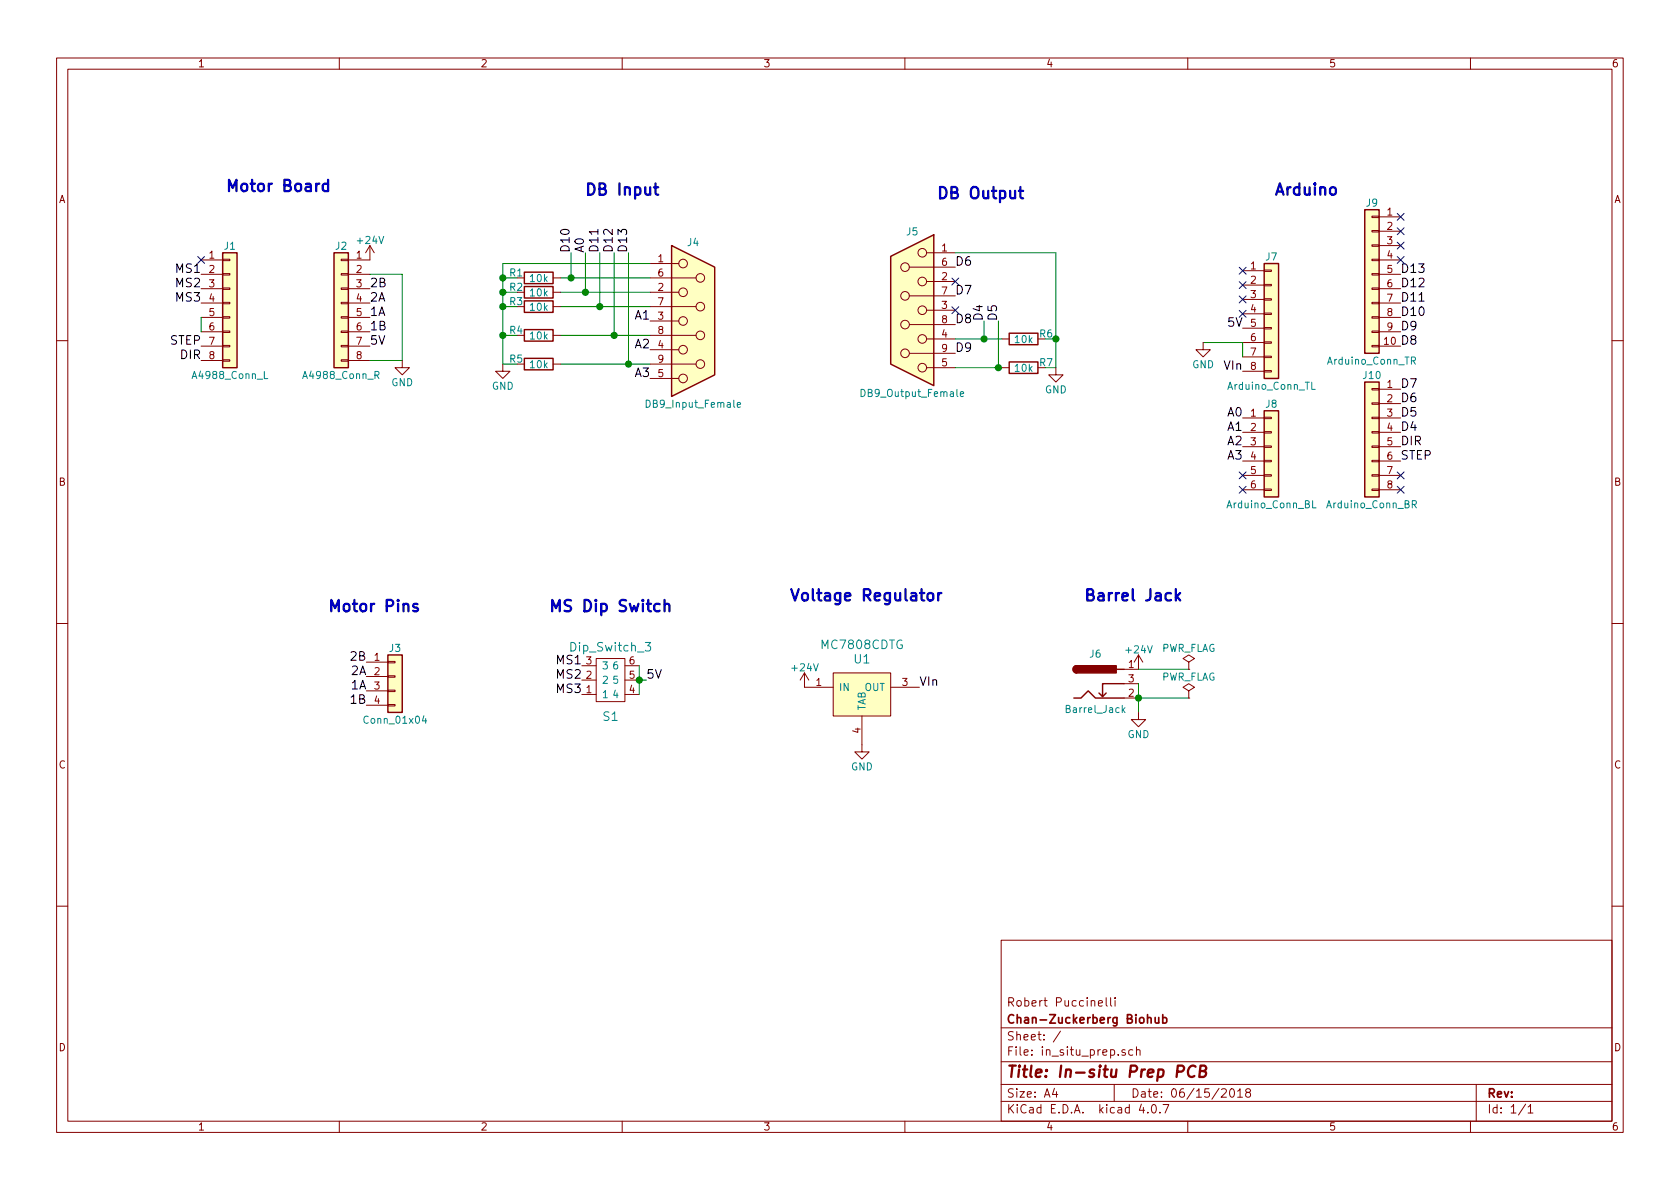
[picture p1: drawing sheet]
EESchema Schematic File Version 2
LIBS:power
LIBS:device
LIBS:transistors
LIBS:conn
LIBS:linear
LIBS:regul
LIBS:74xx
LIBS:cmos4000
LIBS:adc-dac
LIBS:memory
LIBS:xilinx
LIBS:microcontrollers
LIBS:dsp
LIBS:microchip
LIBS:analog_switches
LIBS:motorola
LIBS:texas
LIBS:intel
LIBS:audio
LIBS:interface
LIBS:digital-audio
LIBS:philips
LIBS:display
LIBS:cypress
LIBS:siliconi
LIBS:opto
LIBS:atmel
LIBS:contrib
LIBS:valves
LIBS:dk_Addressable-Specialty
LIBS:dk_Alarms-Buzzers-and-Sirens
LIBS:dk_Automotive-Relays
LIBS:dk_Balun
LIBS:dk_Barrel-Audio-Connectors
LIBS:dk_Battery-Holders-Clips-Contacts
LIBS:dk_Clock-Timing-Clock-Generators-PLLs-Frequency-Synthesizers
LIBS:dk_Clock-Timing-Programmable-Timers-and-Oscillators
LIBS:dk_Clock-Timing-Real-Time-Clocks
LIBS:dk_Coaxial-Connectors-RF
LIBS:dk_Current-Transducers
LIBS:dk_D-Sub-Connectors
LIBS:dk_Data-Acquisition-ADCs-DACs-Special-Purpose
LIBS:dk_Data-Acquisition-Analog-to-Digital-Converters-ADC
LIBS:dk_Data-Acquisition-Digital-Potentiometers
LIBS:dk_Data-Acquisition-Digital-to-Analog-Converters-DAC
LIBS:dk_Data-Acquisition-Touch-Screen-Controllers
LIBS:dk_DC-DC-Converters
LIBS:dk_Digital-Isolators
LIBS:dk_Diodes-Bridge-Rectifiers
LIBS:dk_Diodes-Rectifiers-Arrays
LIBS:dk_Diodes-Rectifiers-Single
LIBS:dk_Diodes-Zener-Single
LIBS:dk_Display-Modules-LED-Character-and-Numeric
LIBS:dk_Embedded-Microcontrollers
LIBS:dk_Encoders
LIBS:dk_Evaluation-Boards-Sensors
LIBS:dk_Ferrite-Beads-and-Chips
LIBS:dk_Fixed-Inductors
LIBS:dk_Fuses
LIBS:dk_Gas-Sensors
LIBS:dk_Humidity-Moisture-Sensors
LIBS:dk_Image-Sensors-Camera
LIBS:dk_Infrared-UV-Visible-Emitters
LIBS:dk_Inrush-Current-Limiters-ICL
LIBS:dk_Interface-Analog-Switches-Multiplexers-Demultiplexers
LIBS:dk_Interface-Analog-Switches-Special-Purpose
LIBS:dk_Interface-Controllers
LIBS:dk_Interface-Drivers-Receivers-Transceivers
LIBS:dk_Interface-I-O-Expanders
LIBS:dk_Interface-Modules
LIBS:dk_Interface-Sensor-and-Detector-Interfaces
LIBS:dk_Interface-Sensor-Capacitive-Touch
LIBS:dk_Interface-Specialized
LIBS:dk_LED-Indication-Discrete
LIBS:dk_LEDs-Circuit-Board-Indicators-Arrays-Light-Bars-Bar-Graphs
LIBS:dk_Linear-Amplifiers-Audio
LIBS:dk_Linear-Amplifiers-Instrumentation-OP-Amps-Buffer-Amps
LIBS:dk_Linear-Comparators
LIBS:dk_Logic-Buffers-Drivers-Receivers-Transceivers
LIBS:dk_Logic-Flip-Flops
LIBS:dk_Logic-Gates-and-Inverters
LIBS:dk_Logic-Multivibrators
LIBS:dk_Logic-Shift-Registers
LIBS:dk_Logic-Signal-Switches-Multiplexers-Decoders
LIBS:dk_Logic-Translators-Level-Shifters
LIBS:dk_Magnetic-Sensors-Compass-Magnetic-Field-Modules
LIBS:dk_Magnetic-Sensors-Linear-Compass-ICs
LIBS:dk_Magnetic-Sensors-Switches-Solid-State
LIBS:dk_Memory-Connectors-PC-Card-Sockets
LIBS:dk_Memory
LIBS:dk_Microphones
LIBS:dk_Modular-Connectors-Jacks-With-Magnetics
LIBS:dk_Modular-Connectors-Jacks
LIBS:dk_Motion-Sensors-Accelerometers
LIBS:dk_Motion-Sensors-IMUs-Inertial-Measurement-Units
LIBS:dk_Motion-Sensors-Tilt-Switches
LIBS:dk_Navigation-Switches-Joystick
LIBS:dk_Optical-Sensors-Ambient-Light-IR-UV-Sensors
LIBS:dk_Optical-Sensors-Photo-Detectors-Remote-Receiver
LIBS:dk_Optical-Sensors-Photodiodes
LIBS:dk_Optical-Sensors-Phototransistors
LIBS:dk_Optical-Sensors-Reflective-Analog-Output
LIBS:dk_Optoisolators-Logic-Output
LIBS:dk_Optoisolators-Transistor-Photovoltaic-Output
LIBS:dk_Optoisolators-Triac-SCR-Output
LIBS:dk_Oscillators
LIBS:dk_PMIC-AC-DC-Converters-Offline-Switchers
LIBS:dk_PMIC-Battery-Chargers
LIBS:dk_PMIC-Battery-Management
LIBS:dk_PMIC-Current-Regulation-Management
LIBS:dk_PMIC-Full-Half-Bridge-Drivers
LIBS:dk_PMIC-Gate-Drivers
LIBS:dk_PMIC-LED-Drivers
LIBS:dk_PMIC-Motor-Drivers-Controllers
LIBS:dk_PMIC-OR-Controllers-Ideal-Diodes
LIBS:dk_PMIC-Power-Distribution-Switches-Load-Drivers
LIBS:dk_PMIC-Power-Management-Specialized
LIBS:dk_PMIC-RMS-to-DC-Converters
LIBS:dk_PMIC-Supervisors
LIBS:dk_PMIC-Thermal-Management
LIBS:dk_PMIC-V-F-and-F-V-Converters
LIBS:dk_PMIC-Voltage-Reference
LIBS:dk_PMIC-Voltage-Regulators-DC-DC-Switching-Controllers
LIBS:dk_PMIC-Voltage-Regulators-DC-DC-Switching-Regulators
LIBS:dk_PMIC-Voltage-Regulators-Linear
LIBS:dk_PMIC-Voltage-Regulators-Special-Purpose
LIBS:dk_Power-Relays-Over-2-Amps
LIBS:dk_Pressure-Sensors-Transducers
LIBS:dk_Programmable-Oscillators
LIBS:dk_Pushbutton-Switches
LIBS:dk_Rectangular-Connectors-Headers-Male-Pins
LIBS:dk_Reed-Relays
LIBS:dk_Resistor-Networks-Arrays
LIBS:dk_RF-Amplifiers
LIBS:dk_RF-Antennas
LIBS:dk_RF-Demodulators
LIBS:dk_RF-Detectors
LIBS:dk_RF-Evaluation-and-Development-Kits-Boards
LIBS:dk_RF-Receivers
LIBS:dk_RF-Switches
LIBS:dk_RF-Transceiver-ICs
LIBS:dk_RF-Transceiver-Modules
LIBS:dk_RF-Transmitters
LIBS:dk_RFID-RF-Access-Monitoring-ICs
LIBS:dk_Rotary-Potentiometers-Rheostats
LIBS:dk_Sensors-Transducers_Accessories
LIBS:dk_Signal-Relays-Up-to-2-Amps
LIBS:dk_Slide-Switches
LIBS:dk_Solid-State-Relays
LIBS:dk_Specialized-ICs
LIBS:dk_Specialized-Sensors
LIBS:dk_Surge-Suppression-ICs
LIBS:dk_Tactile-Switches
LIBS:dk_Temperature-Sensors-Analog-and-Digital-Output
LIBS:dk_Thermal-Cutoffs-Thermal-Fuses
LIBS:dk_Thyristors-DIACs-SIDACs
LIBS:dk_Thyristors-SCRs
LIBS:dk_Thyristors-TRIACs
LIBS:dk_Toggle-Switches
LIBS:dk_Transistors-Bipolar-BJT-Arrays
LIBS:dk_Transistors-Bipolar-BJT-RF
LIBS:dk_Transistors-Bipolar-BJT-Single-Pre-Biased
LIBS:dk_Transistors-Bipolar-BJT-Single
LIBS:dk_Transistors-FETs-MOSFETs-Arrays
LIBS:dk_Transistors-FETs-MOSFETs-RF
LIBS:dk_Transistors-FETs-MOSFETs-Single
LIBS:dk_Transistors-JFETs
LIBS:dk_Trimmer-Potentiometers
LIBS:dk_TVS-Diodes
LIBS:dk_TVS-Mixed-Technology
LIBS:dk_USB-DVI-HDMI-Connectors
LIBS:custom-digikey-kicad-library
LIBS:in_situ_prep-cache
EELAYER 25 0
EELAYER END
$Descr A4 11693 8268
encoding utf-8
Sheet 1 1
Title "In-situ Prep PCB"
Date "06/15/2018"
Rev ""
Comp "Chan-Zuckerberg Biohub"
Comment1 "Robert Puccinelli"
Comment2 ""
Comment3 ""
Comment4 ""
$EndDescr
$Comp
L DB9_Female J4
U 1 1
P 4825 2225
F 0 "J4" H 4825 2775 50  0000 C CNN
F 1 "DB9_Input_Female" H 4825 1650 50  0000 C CNN
F 2 "" H 4825 2225 50  0001 C CNN
F 3 "" H 4825 2225 50  0001 C CNN
	1    4825 2225
	1    0    0    -1  
$EndComp
$Comp
L DB9_Female J5
U 1 1
P 6350 2150
F 0 "J5" H 6350 2700 50  0000 C CNN
F 1 "DB9_Output_Female" H 6350 1575 50  0000 C CNN
F 2 "" H 6350 2150 50  0001 C CNN
F 3 "" H 6350 2150 50  0001 C CNN
	1    6350 2150
	-1   0    0    -1  
$EndComp
Wire Wire Line
	3900 2025 4525 2025
Wire Wire Line
	3900 1925 4525 1925
Wire Wire Line
	3900 2125 4525 2125
Wire Wire Line
	3900 2325 4525 2325
Wire Wire Line
	3900 2525 4525 2525
$Comp
L R R1
U 1 1
P 3750 1925
F 0 "R1" V 3711 1768 50  0000 C CNN
F 1 "10k" V 3750 1925 50  0000 C CNN
F 2 "Resistors_SMD:R_0603" V 3680 1925 50  0001 C CNN
F 3 "" H 3750 1925 50  0001 C CNN
	1    3750 1925
	0    1    1    0   
$EndComp
$Comp
L R R2
U 1 1
P 3750 2025
F 0 "R2" V 3711 1868 50  0000 C CNN
F 1 "10k" V 3750 2025 50  0000 C CNN
F 2 "Resistors_SMD:R_0603" V 3680 2025 50  0001 C CNN
F 3 "" H 3750 2025 50  0001 C CNN
	1    3750 2025
	0    1    1    0   
$EndComp
$Comp
L R R3
U 1 1
P 3750 2125
F 0 "R3" V 3711 1968 50  0000 C CNN
F 1 "10k" V 3750 2125 50  0000 C CNN
F 2 "Resistors_SMD:R_0603" V 3680 2125 50  0001 C CNN
F 3 "" H 3750 2125 50  0001 C CNN
	1    3750 2125
	0    1    1    0   
$EndComp
$Comp
L R R4
U 1 1
P 3750 2325
F 0 "R4" V 3711 2168 50  0000 C CNN
F 1 "10k" V 3750 2325 50  0000 C CNN
F 2 "Resistors_SMD:R_0603" V 3680 2325 50  0001 C CNN
F 3 "" H 3750 2325 50  0001 C CNN
	1    3750 2325
	0    1    1    0   
$EndComp
$Comp
L R R5
U 1 1
P 3750 2525
F 0 "R5" V 3711 2368 50  0000 C CNN
F 1 "10k" V 3750 2525 50  0000 C CNN
F 2 "Resistors_SMD:R_0603" V 3680 2525 50  0001 C CNN
F 3 "" H 3750 2525 50  0001 C CNN
	1    3750 2525
	0    1    1    0   
$EndComp
Wire Wire Line
	3600 1925 3500 1925
Wire Wire Line
	3500 2025 3600 2025
Wire Wire Line
	3500 2125 3600 2125
Wire Wire Line
	3500 2325 3600 2325
Wire Wire Line
	3500 2525 3600 2525
Wire Wire Line
	3500 1825 3500 2525
Connection ~ 3500 2025
Connection ~ 3500 2125
Connection ~ 3500 2325
$Comp
L GND #PWR01
U 1 1
P 3500 2525
F 0 "#PWR01" H 3500 2275 50  0001 C CNN
F 1 "GND" H 3500 2375 50  0000 C CNN
F 2 "" H 3500 2525 50  0001 C CNN
F 3 "" H 3500 2525 50  0001 C CNN
	1    3500 2525
	1    0    0    -1  
$EndComp
Wire Wire Line
	3975 1925 3975 1750
Connection ~ 3975 1925
Wire Wire Line
	4075 2025 4075 1750
Connection ~ 4075 2025
Wire Wire Line
	4275 2325 4275 1750
Connection ~ 4275 2325
Wire Wire Line
	4375 2525 4375 1750
Connection ~ 4375 2525
Text Label 3975 1750 1    60   ~ 0
D10
Text Label 4075 1750 1    60   ~ 0
A0
Wire Wire Line
	4175 2125 4175 1750
Connection ~ 4175 2125
Text Label 4175 1750 1    60   ~ 0
D11
Text Label 4275 1750 1    60   ~ 0
D12
Text Label 4375 1750 1    60   ~ 0
D13
Wire Wire Line
	4525 1825 3500 1825
Connection ~ 3500 1925
Text Label 4525 2225 2    60   ~ 0
A1
Text Label 4525 2425 2    60   ~ 0
A2
Text Label 4525 2625 2    60   ~ 0
A3
NoConn ~ 6650 1950
NoConn ~ 6650 2150
Text Label 6650 1850 0    60   ~ 0
D6
Text Label 6650 2050 0    60   ~ 0
D7
Text Label 6650 2250 0    60   ~ 0
D8
Text Label 6650 2450 0    60   ~ 0
D9
Wire Wire Line
	6650 2550 6975 2550
Wire Wire Line
	6650 2350 6975 2350
Wire Wire Line
	6850 2350 6850 2225
Connection ~ 6850 2350
Wire Wire Line
	6950 2550 6950 2225
Connection ~ 6950 2550
$Comp
L R R7
U 1 1
P 7125 2550
F 0 "R7" V 7086 2393 50  0000 C CNN
F 1 "10k" V 7125 2550 50  0000 C CNN
F 2 "Resistors_SMD:R_0603" V 7055 2550 50  0001 C CNN
F 3 "" H 7125 2550 50  0001 C CNN
	1    7125 2550
	0    -1   1    0   
$EndComp
$Comp
L R R6
U 1 1
P 7125 2350
F 0 "R6" V 7086 2193 50  0000 C CNN
F 1 "10k" V 7125 2350 50  0000 C CNN
F 2 "Resistors_SMD:R_0603" V 7055 2350 50  0001 C CNN
F 3 "" H 7125 2350 50  0001 C CNN
	1    7125 2350
	0    -1   1    0   
$EndComp
Wire Wire Line
	7275 2350 7350 2350
Wire Wire Line
	7350 1750 7350 2550
Wire Wire Line
	7350 2550 7275 2550
$Comp
L GND #PWR02
U 1 1
P 7350 2550
F 0 "#PWR02" H 7350 2300 50  0001 C CNN
F 1 "GND" H 7350 2400 50  0000 C CNN
F 2 "" H 7350 2550 50  0001 C CNN
F 3 "" H 7350 2550 50  0001 C CNN
	1    7350 2550
	-1   0    0    -1  
$EndComp
Wire Wire Line
	7350 1750 6650 1750
Connection ~ 7350 2350
Text Label 6850 2225 1    60   ~ 0
D4
Text Label 6950 2225 1    60   ~ 0
D5
$Comp
L Conn_01x08 J1
U 1 1
P 1600 2100
F 0 "J1" H 1600 2500 50  0000 C CNN
F 1 "A4988_Conn_L" H 1600 1600 50  0000 C CNN
F 2 "Pin_Headers:Pin_Header_Straight_1x08_Pitch2.54mm" H 1600 2100 50  0001 C CNN
F 3 "" H 1600 2100 50  0001 C CNN
	1    1600 2100
	1    0    0    -1  
$EndComp
$Comp
L Conn_01x08 J2
U 1 1
P 2375 2100
F 0 "J2" H 2375 2500 50  0000 C CNN
F 1 "A4988_Conn_R" H 2375 1600 50  0000 C CNN
F 2 "Pin_Headers:Pin_Header_Straight_1x08_Pitch2.54mm" H 2375 2100 50  0001 C CNN
F 3 "" H 2375 2100 50  0001 C CNN
	1    2375 2100
	-1   0    0    -1  
$EndComp
Text Label 1400 1900 2    60   ~ 0
MS1
Text Label 1400 2000 2    60   ~ 0
MS2
Text Label 1400 2100 2    60   ~ 0
MS3
Wire Wire Line
	1400 2200 1400 2300
Text Label 1400 2400 2    60   ~ 0
STEP
Text Label 1400 2500 2    60   ~ 0
DIR
Text Label 2575 2000 0    60   ~ 0
2B
Text Label 2575 2100 0    60   ~ 0
2A
Text Label 2575 2200 0    60   ~ 0
1A
Text Label 2575 2300 0    60   ~ 0
1B
Text Label 2575 2400 0    60   ~ 0
5V
Wire Wire Line
	2575 1900 2800 1900
Wire Wire Line
	2800 1900 2800 2500
Wire Wire Line
	2800 2500 2575 2500
$Comp
L GND #PWR03
U 1 1
P 2800 2500
F 0 "#PWR03" H 2800 2250 50  0001 C CNN
F 1 "GND" H 2800 2350 50  0000 C CNN
F 2 "" H 2800 2500 50  0001 C CNN
F 3 "" H 2800 2500 50  0001 C CNN
	1    2800 2500
	1    0    0    -1  
$EndComp
$Comp
L Barrel_Jack J6
U 1 1
P 7625 4750
F 0 "J6" H 7625 4960 50  0000 C CNN
F 1 "Barrel_Jack" H 7625 4575 50  0000 C CNN
F 2 "" H 7675 4710 50  0001 C CNN
F 3 "" H 7675 4710 50  0001 C CNN
	1    7625 4750
	1    0    0    -1  
$EndComp
Wire Wire Line
	7925 4750 7925 4950
Connection ~ 7925 4850
$Comp
L GND #PWR04
U 1 1
P 7925 4950
F 0 "#PWR04" H 7925 4700 50  0001 C CNN
F 1 "GND" H 7925 4800 50  0000 C CNN
F 2 "" H 7925 4950 50  0001 C CNN
F 3 "" H 7925 4950 50  0001 C CNN
	1    7925 4950
	1    0    0    -1  
$EndComp
$Comp
L +24V #PWR05
U 1 1
P 7925 4650
F 0 "#PWR05" H 7925 4500 50  0001 C CNN
F 1 "+24V" H 7925 4790 50  0000 C CNN
F 2 "" H 7925 4650 50  0001 C CNN
F 3 "" H 7925 4650 50  0001 C CNN
	1    7925 4650
	1    0    0    -1  
$EndComp
Wire Wire Line
	7925 4850 8275 4850
$Comp
L PWR_FLAG #FLG06
U 1 1
P 8275 4850
F 0 "#FLG06" H 8275 4925 50  0001 C CNN
F 1 "PWR_FLAG" H 8275 5000 50  0000 C CNN
F 2 "" H 8275 4850 50  0001 C CNN
F 3 "" H 8275 4850 50  0001 C CNN
	1    8275 4850
	1    0    0    -1  
$EndComp
Wire Wire Line
	7925 4650 8275 4650
$Comp
L PWR_FLAG #FLG07
U 1 1
P 8275 4650
F 0 "#FLG07" H 8275 4725 50  0001 C CNN
F 1 "PWR_FLAG" H 8275 4800 50  0000 C CNN
F 2 "" H 8275 4650 50  0001 C CNN
F 3 "" H 8275 4650 50  0001 C CNN
	1    8275 4650
	1    0    0    -1  
$EndComp
$Comp
L Conn_01x08 J7
U 1 1
P 8850 2175
F 0 "J7" H 8850 2575 50  0000 C CNN
F 1 "Arduino_Conn_TL" H 8850 1675 50  0000 C CNN
F 2 "Pin_Headers:Pin_Header_Straight_1x08_Pitch2.54mm" H 8850 2175 50  0001 C CNN
F 3 "" H 8850 2175 50  0001 C CNN
	1    8850 2175
	1    0    0    -1  
$EndComp
NoConn ~ 8650 1875
NoConn ~ 8650 1975
NoConn ~ 8650 2075
NoConn ~ 8650 2175
Wire Wire Line
	8650 2475 8650 2375
Wire Wire Line
	8650 2375 8375 2375
$Comp
L GND #PWR08
U 1 1
P 8375 2375
F 0 "#PWR08" H 8375 2125 50  0001 C CNN
F 1 "GND" H 8375 2225 50  0000 C CNN
F 2 "" H 8375 2375 50  0001 C CNN
F 3 "" H 8375 2375 50  0001 C CNN
	1    8375 2375
	1    0    0    -1  
$EndComp
Text Label 8650 2575 2    60   ~ 0
VIn
$Comp
L Conn_01x06 J8
U 1 1
P 8850 3100
F 0 "J8" H 8850 3400 50  0000 C CNN
F 1 "Arduino_Conn_BL" H 8850 2700 50  0000 C CNN
F 2 "Pin_Headers:Pin_Header_Straight_1x06_Pitch2.54mm" H 8850 3100 50  0001 C CNN
F 3 "" H 8850 3100 50  0001 C CNN
	1    8850 3100
	1    0    0    -1  
$EndComp
Text Label 8650 2900 2    60   ~ 0
A0
Text Label 8650 3000 2    60   ~ 0
A1
Text Label 8650 3100 2    60   ~ 0
A2
Text Label 8650 3200 2    60   ~ 0
A3
NoConn ~ 8650 3300
NoConn ~ 8650 3400
$Comp
L Conn_01x08 J10
U 1 1
P 9550 3000
F 0 "J10" H 9550 3400 50  0000 C CNN
F 1 "Arduino_Conn_BR" H 9550 2500 50  0000 C CNN
F 2 "Pin_Headers:Pin_Header_Straight_1x08_Pitch2.54mm" H 9550 3000 50  0001 C CNN
F 3 "" H 9550 3000 50  0001 C CNN
	1    9550 3000
	-1   0    0    -1  
$EndComp
NoConn ~ 9750 3400
NoConn ~ 9750 3300
Text Label 9750 3000 0    60   ~ 0
D4
Text Label 9750 2900 0    60   ~ 0
D5
Text Label 9750 2800 0    60   ~ 0
D6
Text Label 9750 2700 0    60   ~ 0
D7
$Comp
L Conn_01x10 J9
U 1 1
P 9550 1900
F 0 "J9" H 9550 2400 50  0000 C CNN
F 1 "Arduino_Conn_TR" H 9550 1300 50  0000 C CNN
F 2 "Pin_Headers:Pin_Header_Straight_1x10_Pitch2.54mm" H 9550 1900 50  0001 C CNN
F 3 "" H 9550 1900 50  0001 C CNN
	1    9550 1900
	-1   0    0    -1  
$EndComp
Text Label 9750 2400 0    60   ~ 0
D8
Text Label 9750 2300 0    60   ~ 0
D9
Text Label 9750 2200 0    60   ~ 0
D10
Text Label 9750 2100 0    60   ~ 0
D11
Text Label 9750 2000 0    60   ~ 0
D12
Text Label 9750 1900 0    60   ~ 0
D13
NoConn ~ 9750 1800
NoConn ~ 9750 1700
NoConn ~ 9750 1600
NoConn ~ 9750 1500
$Comp
L MC7805BDTRKG U1
U 1 1
P 6000 4775
F 0 "U1" H 6000 4975 60  0000 C CNN
F 1 "MC7808CDTG" H 6000 5075 60  0000 C CNN
F 2 "digikey-footprints:TO-252-3" H 6200 4975 60  0001 L CNN
F 3 "http://www.onsemi.com/pub/Collateral/MC7800-D.PDF" H 6200 5075 60  0001 L CNN
F 4 "MC7805BDTRKGOSCT-ND" H 6200 5175 60  0001 L CNN "Digi-Key_PN"
F 5 "MC7805BDTRKG" H 6200 5275 60  0001 L CNN "MPN"
F 6 "Integrated Circuits (ICs)" H 6200 5375 60  0001 L CNN "Category"
F 7 "PMIC - Voltage Regulators - Linear" H 6200 5475 60  0001 L CNN "Family"
F 8 "http://www.onsemi.com/pub/Collateral/MC7800-D.PDF" H 6200 5575 60  0001 L CNN "DK_Datasheet_Link"
F 9 "/product-detail/en/on-semiconductor/MC7805BDTRKG/MC7805BDTRKGOSCT-ND/1139742" H 6200 5675 60  0001 L CNN "DK_Detail_Page"
F 10 "IC REG LINEAR 5V 1A DPAK-3" H 6200 5775 60  0001 L CNN "Description"
F 11 "ON Semiconductor" H 6200 5875 60  0001 L CNN "Manufacturer"
F 12 "Active" H 6200 5975 60  0001 L CNN "Status"
	1    6000 4775
	1    0    0    -1  
$EndComp
$Comp
L +24V #PWR09
U 1 1
P 5600 4775
F 0 "#PWR09" H 5600 4625 50  0001 C CNN
F 1 "+24V" H 5600 4915 50  0000 C CNN
F 2 "" H 5600 4775 50  0001 C CNN
F 3 "" H 5600 4775 50  0001 C CNN
	1    5600 4775
	1    0    0    -1  
$EndComp
Text Label 6400 4775 0    60   ~ 0
VIn
$Comp
L GND #PWR010
U 1 1
P 6000 5175
F 0 "#PWR010" H 6000 4925 50  0001 C CNN
F 1 "GND" H 6000 5025 50  0000 C CNN
F 2 "" H 6000 5175 50  0001 C CNN
F 3 "" H 6000 5175 50  0001 C CNN
	1    6000 5175
	1    0    0    -1  
$EndComp
$Comp
L Dip_Switch_3 S1
U 1 1
P 4250 4725
F 0 "S1" H 4250 4475 60  0000 C CNN
F 1 "Dip_Switch_3" H 4250 4925 60  0000 C BNN
F 2 "Buttons_Switches_SMD:SW_DIP_x3_W8.61mm_Slide_LowProfile" V 4250 4725 60  0001 C CNN
F 3 "" V 4250 4725 60  0001 C CNN
	1    4250 4725
	1    0    0    -1  
$EndComp
Text Label 4050 4625 2    60   ~ 0
MS1
Text Label 4050 4725 2    60   ~ 0
MS2
Text Label 4050 4825 2    60   ~ 0
MS3
Wire Wire Line
	4450 4625 4450 4825
Connection ~ 4450 4725
Text Label 8650 2275 2    60   ~ 0
5V
Text Label 4500 4725 0    60   ~ 0
5V
Wire Wire Line
	4450 4725 4500 4725
Text Notes 6525 1375 0    79   ~ 16
DB Output
Text Notes 4075 1350 0    79   ~ 16
DB Input
Text Notes 5500 4175 0    79   ~ 16
Voltage Regulator
Text Notes 7550 4175 0    79   ~ 16
Barrel Jack
Text Notes 8875 1350 0    79   ~ 16
Arduino
Text Notes 1575 1325 0    79   ~ 16
Motor Board
Text Notes 3825 4250 0    79   ~ 16
MS Dip Switch
Text Label 9750 3100 0    60   ~ 0
DIR
Text Label 9750 3200 0    60   ~ 0
STEP
$Comp
L +24V #PWR011
U 1 1
P 2575 1800
F 0 "#PWR011" H 2575 1650 50  0001 C CNN
F 1 "+24V" H 2575 1940 50  0000 C CNN
F 2 "" H 2575 1800 50  0001 C CNN
F 3 "" H 2575 1800 50  0001 C CNN
	1    2575 1800
	1    0    0    -1  
$EndComp
NoConn ~ 1400 1800
$Comp
L Conn_01x04 J3
U 1 1
P 2750 4700
F 0 "J3" H 2750 4900 50  0000 C CNN
F 1 "Conn_01x04" H 2750 4400 50  0000 C CNN
F 2 "Pin_Headers:Pin_Header_Straight_1x04_Pitch2.54mm" H 2750 4700 50  0001 C CNN
F 3 "" H 2750 4700 50  0001 C CNN
	1    2750 4700
	1    0    0    -1  
$EndComp
Text Label 2550 4600 2    60   ~ 0
2B
Text Label 2550 4700 2    60   ~ 0
2A
Text Label 2550 4800 2    60   ~ 0
1A
Text Label 2550 4900 2    60   ~ 0
1B
Text Notes 2925 4250 2    79   ~ 16
Motor Pins
$EndSCHEMATC
